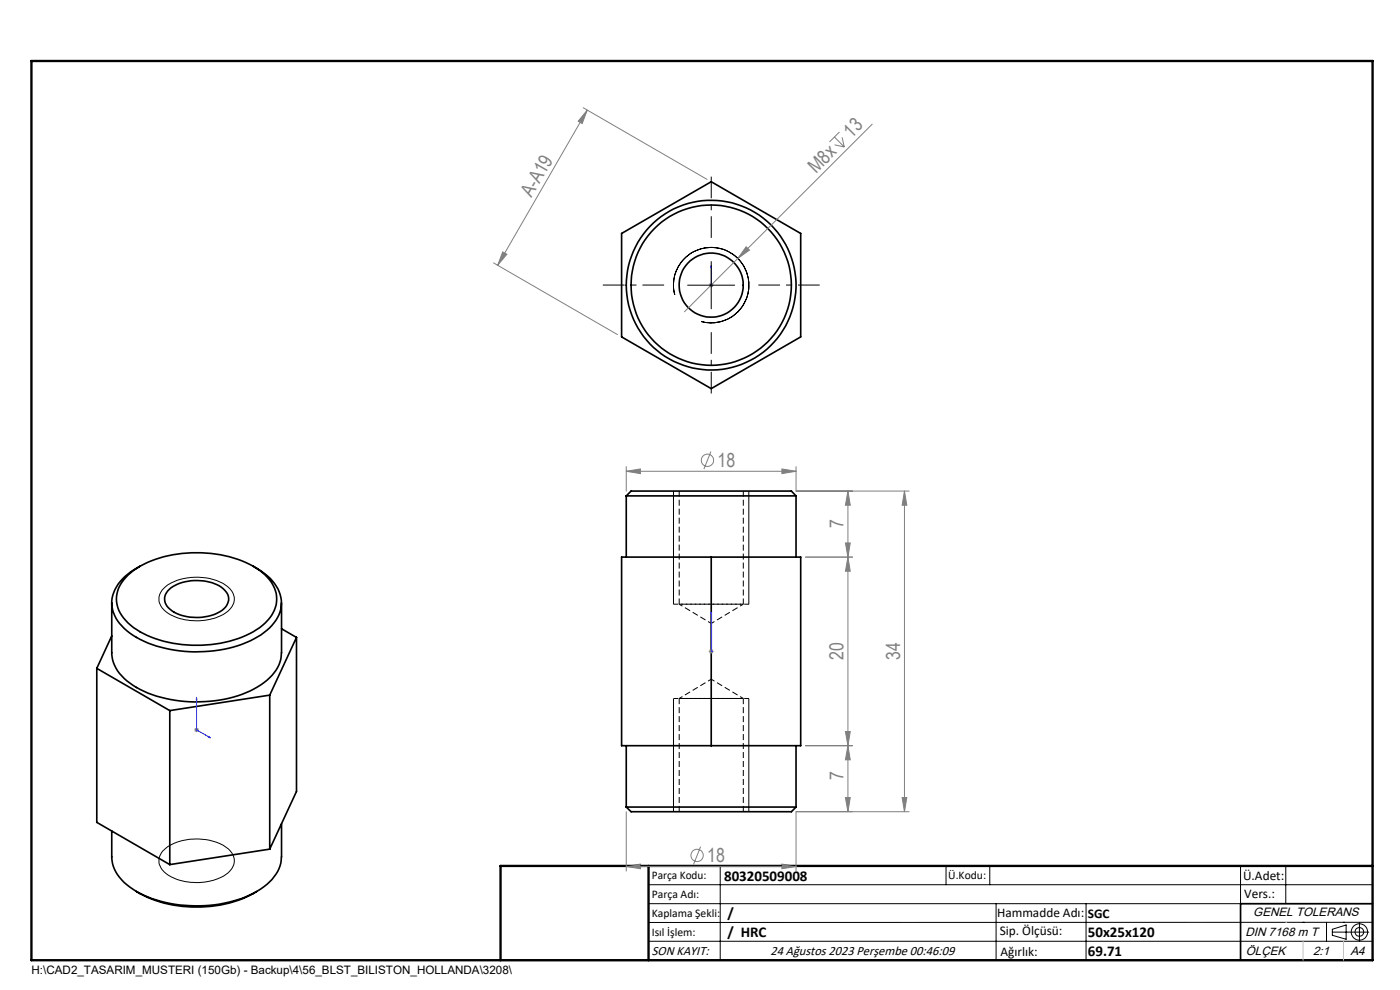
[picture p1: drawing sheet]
<svg xmlns="http://www.w3.org/2000/svg" width="297mm" height="210mm" viewBox="0 0 297 210" stroke-linecap="round" stroke-linejoin="round" font-family="sans-serif">
<g fill="none" stroke="#000" stroke-width=".35">
<path d="M131.9 49.5l19-10.9 19 10.9v22l-19 10.9-19-10.9zM131.9 118.2h38v40h-38zM132.9 105.2l1-1h34l1 1M132.9 105.2h36M132.9 105.2v13M150.9 118.2v40M168.9 105.2v13M23.7 127.9v10.6a8.1 8.1 0 0 0 3.9 6.4 25.2 25.2 0 0 0 15.8 3.9 21.5 21.5 0 0 0 13.8-5 7.2 7.2 0 0 0 2.5-5.3v-10.6M23.7 134.9l-3.2 6.9M27.2 122a21.5 21.5 0 0 1 14.5-4.7 22.7 22.7 0 0 1 14 4.2 6.6 6.6 0 0 1 2.2 8.5 12.8 12.8 0 0 1-7.4 5.5 27.1 27.1 0 0 1-20.8-1.5 9 9 0 0 1-5-6.3 6.8 6.8 0 0 1 2.5-5.7zM29.7 120.1a10.5 10.5 0 0 0-5.9 6.8 7.6 7.6 0 0 0 3.2 6.9 24.9 24.9 0 0 0 16.4 4.4 21.8 21.8 0 0 0 13.8-5 6.9 6.9 0 0 0 .1-10.5l-1.8-1.5-1.8-1.1M35.6 125.3a9.7 9.7 0 0 1 9.4-1.7 4.5 4.5 0 0 1 3.5 3.4 3.7 3.7 0 0 1-2.7 3.2 10.4 10.4 0 0 1-9.7-1 2.6 2.6 0 0 1-.5-3.9z"/>
<path d="M59.7 133.4l3.2 1.8M62.9 135.2l-5.7 12.3M62.9 135.2v32.7l-5.7 12.2M20.5 141.8l15.5 8.9M20.5 141.8v32.6l15.5 9M36 150.7v32.7M57.2 147.5l-21.2 3.2M57.2 147.5v32.6M132.9 158.2v13M168.9 158.2v13M23.7 176.3v5.5a8.3 8.3 0 0 0 4.6 6.9l.7 .4M59.7 174.8v7a8 8 0 0 1-3.7 6.3 26.1 26.1 0 0 1-17.8 3.9 25.2 25.2 0 0 1-9.2-2.9"/>
<path d="M132.9 171.2h36M132.9 171.2l1 1h34l1-1M29 189.1l.7 .4M54.4 189.1a26.4 26.4 0 0 1-21.5 1.9l-3.2-1.5M57.2 180.1l-21.2 3.3M291.2 191.7h-28v12M106.2 203.7h185"/>
<circle cx="150.9" cy="60.5" r="6.8"/>
<circle cx="150.9" cy="60.5" r="18"/>
<circle cx="150.9" cy="60.5" r="17"/>
</g>
<path d="M144.1 128.2h13.6M144.1 128.2l6.8 4M150.9 132.2l6.8-4M150.9 144.1l-6.8 4.1M157.7 148.2h-13.6M157.7 148.2l-6.8-4.1" fill="none" stroke="#000" stroke-width=".21" stroke-dasharray="1.3 .6" stroke-dashoffset=".5" stroke-linecap="butt"/>
<path d="M144.1 104.2v24M157.7 128.2v-24M144.1 148.2v24M157.7 172.2v-24" fill="none" stroke="#000" stroke-width=".21" stroke-dasharray="1.3 .6" stroke-dashoffset=".1" stroke-linecap="butt"/>
<g fill="none" stroke="#808080" stroke-width=".21">
<path d="M123.7 22.9l26.3 15.2M124.6 23.4l-1.1 2.8-.8-.5zM124.6 23.4l-19 32.9M177 29.1l2.1 2.1M177.1 30.7l2 .5M178.1 28l-2.1 2.1M178.6 29.1l.5 2.1M185 26.3l-39.8 39.8M104.7 55.8l26.3 15.2M106.6 53.4l.9 .5-1.9 2.4zM150.9 60v1M158.3 52.3l.7 .7-2.5 1.8z"/>
<path d="M150.4 60.5h1M150.5 60.1l.7 .7M132.9 100l3-.5v1zM132.9 99v5.2M132.9 100h36M150.8 95.8l-1.5 3.7M165.9 99.5l3 .5-3 .5zM168.9 99v5.2h24M170.9 118.2h10M179.4 115.2h1l-.5 3zM179.9 118.2l.5 3h-1zM179.9 104.2l.5 3h-1z"/>
<path d="M179.9 104.2v68M191.9 104.2l.5 3h-1zM191.9 104.2v68M150.4 138.2h1M150.5 137.8l.7 .7M150.9 137.7v1M151.2 137.8l-.7 .7M41.2 154.8h1M41.3 154.5l.8 .7M41.7 154.3v1M42.1 154.5l-.8 .7M170.9 158.2h10"/>
<path d="M179.4 155.2h1l-.5 3zM179.9 158.2l.5 3h-1zM132.9 172.2v12.6M148.6 179.6l-1.5 3.7M179.4 169.2h1l-.5 3zM191.4 169.2h1l-.5 3zM192.9 172.2h-24v12.6M132.9 183.8l3-.5v1zM132.9 183.8h36M165.9 183.3l3 .5-3 .5z"/>
<circle cx="150.1" cy="97.6" r="1.31"/>
<circle cx="147.9" cy="181.4" r="1.31"/>
</g>
<g fill="none" stroke="#000" stroke-width=".21">
<path d="M150.9 55.5v10M143.2 62.5a8 8 0 0 1 7-10 8 8 0 0 1 8.7 8.7 8 8 0 0 1-10.1 7M145.9 60.5h10M142.9 104.2v24M158.9 104.2v24M34.8 124.8a11 11 0 0 1 9.3-2.1 6.9 6.9 0 0 1 5.4 3.4 3.6 3.6 0 0 1-2.2 4.3 12.4 12.4 0 0 1-12-.6 3.1 3.1 0 0 1-.5-5zM142.9 148.2v24M158.9 148.2v24M34.6 180.5a11.1 11.1 0 0 1 9.9-2.2 6.7 6.7 0 0 1 5 3.3 3.6 3.6 0 0 1-2.2 4.3 12.4 12.4 0 0 1-12-.6 3.1 3.1 0 0 1-.7-4.8zM137.6 187.7h153.6M137.6 191.7h153.6M137.6 199.7h153.6"/>
<path d="M152.8 183.7v20M200.7 183.7v4M210 183.7v4M211.3 191.7v12M230.4 191.7v12M263.2 183.7v20M272.8 183.7v8M276.4 195.6h.1M281.4 195.6v4.1M282.6 197.7h7.8M282.6 197.1l3-.9v3l-3-.8zM285 195.6h.1"/>
<path d="M288.4 195.8v3.8M291.2 195.6l-153.6 .1"/>
<circle cx="288.4" cy="197.7" r="1.74"/>
<circle cx="288.4" cy="197.7" r=".93"/>
</g>
<path d="M150.9 56.3v.5v-.5M150.9 56.3v4.2M150.9 60.4v.2zM150.9 60.5h.1M150.9 129.8v8.4M150.9 138.1v.2zM150.9 129.8v.5v-.5M150.9 138.2h.1M41.7 148v6.8l3 1.7M41.7 148l.1 .4-.2-.1zM44.3 156.3l.4 .2-.4-.1z" fill="none" stroke="#00f" stroke-width=".21"/>
<path d="M150.9 50.5v-13M140.9 60.5h-13M150.9 70.5v13M160.9 60.5h13" fill="none" stroke="#000" stroke-width=".21" stroke-dasharray="15.2 1.3 1.3 1.3" stroke-dashoffset="10.6" stroke-linecap="butt"/>
<path d="M142.9 128.2h16M158.9 148.2h-16" fill="none" stroke="#000" stroke-width=".21" stroke-dasharray="1.3 .6" stroke-dashoffset=".3" stroke-linecap="butt"/>
<path d="M6.7 12.9h284.5v190.8h-284.5zM137.6 183.7v20M291.2 183.7h-185v20" fill="none" stroke="#000" stroke-width=".5"/>
<path d="M272.8 195.6h.1M276.4 199.7v4M285 199.7v4" fill="none" stroke="#c0c0c0" stroke-width=".21"/>
<g fill="#00f">
<path d="M44.3 156.3l.4 .2-.4-.1zM41.7 148l.1 .4-.2-.1zM150.9 138.1v.2zM150.9 129.8v.5z"/>
<path d="M150.9 56.3v.5zM150.9 60.4v.2z"/>
</g>
<g fill="#808080">
<path d="M158.3 52.3l.7 .7-2.5 1.8z"/>
<path d="M132.9 100l3-.5v1zM165.9 99.5l3 .5-3 .5zM132.9 183.8l3-.5v1zM165.9 183.3l3 .5-3 .5z"/>
<path d="M124.6 23.4l-1.1 2.8-.8-.5zM106.6 53.4l.9 .5-1.9 2.4z"/>
<path d="M179.4 169.2h1l-.5 3zM179.9 158.2l.5 3h-1zM179.4 155.2h1l-.5 3zM179.9 118.2l.5 3h-1z"/>
<path d="M179.9 104.2l.5 3h-1zM179.4 115.2h1l-.5 3zM191.9 104.2l.5 3h-1zM191.4 169.2h1l-.5 3z"/>
</g>
<g font-size="4.1" fill="#808080">
<text x="180.6" y="29.4" transform="rotate(-45 180.6 29.4)">13</text>
<text x="173.2" y="36.9" transform="rotate(-45 173.2 36.9)">M8x</text>
<text x="112.7" y="42" transform="rotate(-60 112.7 42)">A-A19</text>
<text x="152.2" y="99">18</text>
<text x="179" y="112.1" transform="rotate(-90 179 112.1)">7</text>
<text x="179" y="140" transform="rotate(-90 179 140)">20</text>
<text x="191" y="140" transform="rotate(-90 191 140)">34</text>
<text x="179" y="165.4" transform="rotate(-90 179 165.4)">7</text>
<text x="150" y="182.8">18</text>
</g>
<g font-size="3.2">
<text x="153.6" y="186.8">80320509008</text>
<text x="154.3" y="194.8">/</text>
<text x="154.3" y="198.8">/ HRC</text>
<text x="230.8" y="198.7">50x25x120</text>
<text x="230.8" y="202.8">69.71</text>
</g>
<g font-size="2.8">
<text x="263.7" y="186.7">Ü.Adet:</text>
<text x="263.9" y="190.5">Vers.:</text>
<text x="211.5" y="194.5">Hammadde Adı:</text>
<text x="230.8" y="194.7">SGC</text>
<text x="138.3" y="202.6">SON KAYIT:</text>
<text x="163.4" y="202.6">24 Ağustos 2023 Perşembe 00:46:09</text>
<text x="212.1" y="198.4">Sip. Ölçüsü:</text>
<text x="212.2" y="202.7">Ağırlık:</text>
</g>
<g font-size="2.6">
<text x="265.9" y="194.4">GENEL TOLERANS</text>
<text x="264.2" y="198.5">DIN 7168 m T</text>
<text x="264.3" y="202.6">ÖLÇEK</text>
<text x="278.5" y="202.6">2:1</text>
<text x="286.5" y="202.6">A4</text>
</g>
<g font-size="2.5">
<text x="138.3" y="186.4">Parça Kodu:</text>
<text x="138.3" y="190.5">Parça Adı:</text>
<text x="201.2" y="186.5">Ü.Kodu:</text>
<text x="138.3" y="194.5">Kaplama Şekli:</text>
<text x="138.3" y="198.6">Isıl İşlem:</text>
<text x="6.7" y="206.7">H:\CAD2_TASARIM_MUSTERI (150Gb) - Backup\4\56_BLST_BILISTON_HOLLANDA\3208\</text>
</g>
</svg>
